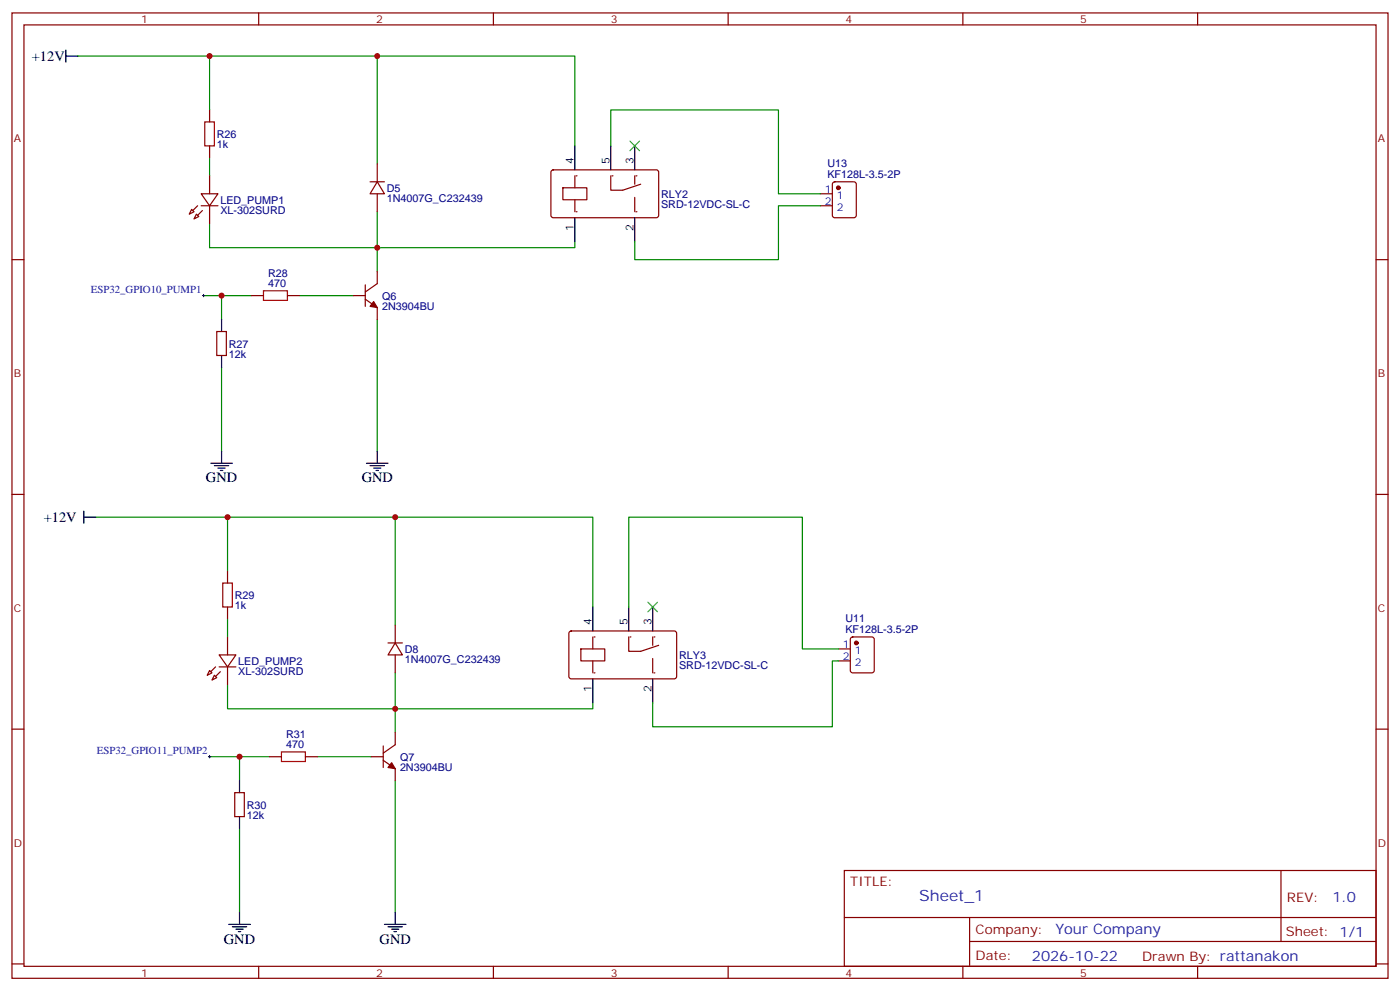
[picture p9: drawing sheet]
<svg xmlns="http://www.w3.org/2000/svg" width="412mm" height="292mm" viewBox="0 0 412 292" stroke-linecap="round" stroke-linejoin="round" font-family="sans-serif">
<g fill="none" stroke="#870000" stroke-width=".35">
<path d="M3.5 3.8h405.4v284.3h-405.4zM7.1 7.3h398.2v277.3h-398.2zM76.2 3.8v3.5M145.3 3.8v3.5M214.5 3.8v3.5M283.6 3.8v3.5M352.8 3.8v3.5M162.5 50.2l.5-.2 30.6 .1 .4 .6v13l-.7 .4h-30.6l-.4-.7v-12.7zM165.8 55.3h7.1v3.5h-7.1zM169.3 51.8v3.5M169.3 58.8v3.6M3.5 76.5h3.6"/>
<path d="M405.3 76.5h3.6M3.5 145.6h3.6M405.3 145.6h3.6M3.5 214.8h3.6M405.3 214.8h3.6M248.7 256.4h156.6v28.2h-156.6zM377.3 256.4v20.9M248.7 270.2h156.5M285.6 277.3h119.6M285.6 270.2v14.2M3.5 283.9h3.6M76.2 284.6v3.5"/>
<path d="M145.3 284.6v3.5M214.5 284.6v3.5M283.6 284.6v3.5M352.8 284.6v3.5M405.3 283.9h3.6"/>
</g>
<path d="M22.9 16.5h38.8v15.9M61.7 16.5h49.4v31.8M111.1 16.5h58.2v26.5M61.7 46.5v5.3M111.1 62.4v10.6h-49.4v-7.1M169.3 71.2v1.8h-58.2v7M60 87.1h5.3M74.1 87.1h-8.8v7M88.2 87.1h15.9M111.1 94.1v38.8M65.3 108.2v24.7" fill="none" stroke="#008700" stroke-width=".35"/>
<g fill="none" stroke="#000" stroke-width=".35">
<path d="M19.4 16.5h3.5M19.4 14.7v3.6M169.3 43v7M179.9 43v7M187 43v7M169.3 64.1v7.1M187 64.1v7.1M62.1 136.5h6.3M63.1 137.2h4.3M64.2 137.9h2.1M64.9 138.6h.7M65.3 132.9v3.6"/>
<path d="M107.9 136.5h6.4M109 137.2h4.2M110.1 137.9h2.1M110.8 138.6h.7M111.1 132.9v3.6"/>
</g>
<g fill="#870000">
<circle cx="169.7" cy="51.8" r=".18"/>
<circle cx="169.7" cy="62.4" r=".18"/>
</g>
<path d="M179.9 51.8v4.2h3.5l5.3-1.7M187 51.8v2.5M187 58.1v4.3" fill="none" stroke="#870000" stroke-width=".35"/>
<g fill="#870000">
<circle cx="187.3" cy="62.4" r=".18"/>
<circle cx="180.3" cy="51.8" r=".18"/>
<circle cx="187.3" cy="51.8" r=".18"/>
</g>
<g fill="none" stroke="#870000" stroke-width=".35">
<path d="M61.7 32.4v3.5M59.3 57.1h4.9l-2.5 3.5zM61.7 43v3.5M61.7 51.8v5.3M109 53.6h4.2M111.1 53.6l2.1 3.5h-4.2zM111.1 48.3v5.3M111.1 57.1v5.3M56.4 61.7l.7 .7-1.4 .7zM57.9 63.1l.7 .7-1.5 .7zM59.3 60.6h4.9M61.7 60.6v5.3"/>
<path d="M63.9 97.6h2.8v7.1h-2.8zM74.1 87.1h3.5M84.7 87.1h3.5M104.1 87.1h3.5M107.6 88.1l3.5 2.5v3.5M107.6 83.9v6.3M111.1 80v3.5l-3.5 2.5M167.8 186l.5-.2 30.6 .1 .4 .6v13l-.7 .5-30.6-.1-.4-.7v-12.7zM171.1 191.1h7.1v3.6h-7.1zM174.6 187.6v3.5M174.6 194.7v3.5"/>
</g>
<g fill="#870000" stroke="#870000" stroke-width=".35">
<path d="M110.1 88.8l1 1.8-2.1-.4z"/>
<path d="M58.2 63.4l1.4-1.4z"/>
<path d="M58.2 60.6l-1.4 1.4z"/>
</g>
<path d="M60.3 35.9h2.8v7.1h-2.8zM77.6 85.7h7.1v2.8h-7.1z" fill="none" stroke="#a10000" stroke-width=".35"/>
<g fill="none" stroke="#000" stroke-width=".35">
<path d="M65.3 94.1v3.5M65.3 104.7v3.5M24.7 152.3h3.5M24.7 150.6v3.5M174.6 178.8v7M185.2 178.8v7M192.3 178.8v7M174.6 200v7M192.3 200v7M67.4 272.3h6.3M68.4 273h4.3M69.5 273.7h2.1"/>
<path d="M70.2 274.4h.7M70.6 268.7v3.6M113.2 272.3h6.4M114.3 273h4.2M115.4 273.7h2.1M116.1 274.4h.7M116.4 268.7v3.6"/>
</g>
<path d="M28.2 152.3h38.8v15.9M67 152.3h49.4v31.8M116.4 152.3h58.2v26.5M67 182.3v5.3M116.4 198.2v10.6h-49.4v-7.1M174.6 207v1.8h-58.2v7M61.7 222.9h8.9M79.4 222.9h-8.8v7M93.5 222.9h15.9M116.4 229.9v38.8M70.6 244.1v24.6" fill="none" stroke="#008700" stroke-width=".35"/>
<g fill="#870000">
<circle cx="175" cy="187.6" r=".18"/>
<circle cx="175" cy="198.2" r=".18"/>
</g>
<path d="M185.2 187.6v4.2h3.5l5.3-1.7M192.3 187.6v2.5M192.3 194v4.2" fill="none" stroke="#870000" stroke-width=".35"/>
<g fill="#870000">
<circle cx="192.6" cy="198.2" r=".18"/>
<circle cx="185.6" cy="187.6" r=".18"/>
<circle cx="192.6" cy="187.6" r=".18"/>
</g>
<g fill="none" stroke="#870000" stroke-width=".35">
<path d="M241.7 57.1h3.5M245.4 53.8l.5-.2h5.6l.7 .4v9.4l-.4 .7h-5.9l-.7-.4v-9.4zM241.7 60.6h3.5M67 168.2v3.5M67 178.8v3.5M61.7 197.5l.7 .7-1.4 .7zM63.1 198.9l.8 .7-1.5 .7zM64.6 192.9h4.9l-2.5 3.5zM64.6 196.4h4.9M67 187.6v5.3M67 196.4v5.3M114.3 189.4h4.2"/>
<path d="M116.4 189.4l2.1 3.5h-4.2zM116.4 184.1v5.3M116.4 192.9v5.3M246.9 191.1h3.6M246.9 194.7h3.6M250.7 187.8l.5-.2h5.6l.7 .4v9.5l-.4 .6-5.9 .1-.7-.5v-9.4zM112.9 219.7v6.4M116.4 215.8v3.6l-3.5 2.4M69.1 233.5h2.9v7h-2.9zM79.4 222.9h3.5M90 222.9h3.5M109.4 222.9h3.5"/>
<path d="M112.9 223.9l3.5 2.5v3.5"/>
</g>
<g fill="#870000" stroke="#870000" stroke-width=".35">
<path d="M115.4 224.6l1 1.8-2.1-.3z"/>
<path d="M64.9 197.8l-1.4 1.4z"/>
<path d="M63.5 196.4l-1.4 1.4z"/>
<circle cx="246.9" cy="55.3" r=".53"/>
<circle cx="252.2" cy="189.4" r=".53"/>
</g>
<path d="M65.6 171.7h2.8v7.1h-2.8zM82.9 221.5h7.1v2.8h-7.1z" fill="none" stroke="#a10000" stroke-width=".35"/>
<path d="M70.6 229.9v3.6M70.6 240.5v3.6" fill="none" stroke="#000" stroke-width=".35"/>
<path d="M59.6 87.1h.7M60 86.7v.7M61.4 222.9h.7M61.7 222.5v.7" fill="none" stroke="#000" stroke-width=".29"/>
<path d="M179.9 43v-10.6h49.4v24.7h12.4M241.7 60.6h-12.4v15.9h-42.3v-5.3M185.2 178.8v-26.5h51.2v38.8h10.5M246.9 194.7h-1.7v19.4h-52.9v-7.1" fill="none" stroke="#008700" stroke-width=".35"/>
<path d="M185.6 41.6l2.8 2.8M188.4 41.6l-2.8 2.8M190.9 177.4l2.8 2.8M193.7 177.4l-2.8 2.8" fill="none" stroke="#3c3" stroke-width=".35"/>
<g fill="#c00">
<circle cx="65.3" cy="87.1" r=".88"/>
<circle cx="111.1" cy="73" r=".88"/>
<circle cx="111.1" cy="16.5" r=".88"/>
<circle cx="61.7" cy="16.5" r=".88"/>
<circle cx="70.6" cy="222.9" r=".88"/>
<circle cx="116.4" cy="208.8" r=".88"/>
<circle cx="116.4" cy="152.3" r=".88"/>
<circle cx="67" cy="152.3" r=".88"/>
</g>
<text font-size="4.6" fill="#00f" x="270.8" y="265.4">Sheet_1</text>
<g font-size="4.2">
<text x="9.4" y="17.9">+12V</text>
<text x="60.7" y="142.1">GND</text>
<text x="106.5" y="142.1">GND</text>
<text x="12.9" y="153.7">+12V</text>
<text x="66" y="277.9">GND</text>
<text x="111.8" y="277.9">GND</text>
</g>
<g font-size="4.2" fill="#00f">
<text x="392.5" y="265.7">1.0</text>
<text x="310.9" y="275.2">Your Company</text>
<text x="304" y="283">2026-10-22</text>
</g>
<g font-size="3.9" fill="#800">
<text x="250.5" y="261">TITLE:</text>
<text x="379.1" y="265.7">REV:</text>
<text x="287.4" y="275.2">Company:</text>
<text x="378.7" y="275.8">Sheet: 1/1</text>
<text x="287.4" y="282.9">Date:</text>
<text x="336.4" y="282.9">Drawn By: rattanakon</text>
</g>
<g font-size="3.2" fill="#800">
<text x="41.6" y="6.8">1</text>
<text x="110.8" y="6.8">2</text>
<text x="179.9" y="6.8">3</text>
<text x="249.1" y="6.8">4</text>
<text x="318.2" y="6.8">5</text>
<text x="4.1" y="41.9">A</text>
<text x="405.9" y="41.9">A</text>
<text x="4.1" y="111.1">B</text>
<text x="405.9" y="111.1">B</text>
<text x="4.1" y="180.2">C</text>
<text x="405.9" y="180.2">C</text>
<text x="4.1" y="249.3">D</text>
<text x="405.9" y="249.3">D</text>
<text x="41.6" y="287.6">1</text>
<text x="110.8" y="287.6">2</text>
<text x="179.9" y="287.6">3</text>
<text x="249.1" y="287.6">4</text>
<text x="318.2" y="287.6">5</text>
</g>
<g font-size="3.2" fill="#000080">
<text x="63.9" y="40.7">R26</text>
<text x="63.9" y="43.6">1k</text>
<text x="243.7" y="52.5">KF128L-3.5-2P</text>
<text x="243.7" y="49.3">U13</text>
<text x="113.9" y="59.5">1N4007G_C232439</text>
<text x="113.9" y="56.5">D5</text>
<text x="194.7" y="58.3">RLY2</text>
<text x="64.9" y="63">XL-302SURD</text>
<text x="64.9" y="60.1">LED_PUMP1</text>
<text x="194.7" y="61.2">SRD-12VDC-SL-C</text>
<text x="79" y="81.6">R28</text>
<text x="79" y="84.6">470</text>
<text x="112.5" y="88.3">Q6</text>
<text x="112.5" y="91.2">2N3904BU</text>
<text x="67.4" y="105.3">12k</text>
<text x="67.4" y="102.4">R27</text>
<text x="69.1" y="179.4">1k</text>
<text x="69.1" y="176.5">R29</text>
<text x="249" y="183.3">U11</text>
<text x="249" y="186.5">KF128L-3.5-2P</text>
<text x="70.2" y="195.9">LED_PUMP2</text>
<text x="119.2" y="195.3">1N4007G_C232439</text>
<text x="119.2" y="192.3">D8</text>
<text x="200" y="197.1">SRD-12VDC-SL-C</text>
<text x="200" y="194.1">RLY3</text>
<text x="70.2" y="198.8">XL-302SURD</text>
<text x="84.3" y="220.4">470</text>
<text x="84.3" y="217.5">R31</text>
<text x="117.8" y="227">2N3904BU</text>
<text x="117.8" y="224.1">Q7</text>
<text x="72.7" y="238.2">R30</text>
<text x="72.7" y="241.2">12k</text>
</g>
<g font-size="3.2">
<text x="169" y="48.3" transform="rotate(-90 169 48.3)">4</text>
<text x="179.6" y="48.3" transform="rotate(-90 179.6 48.3)">5</text>
<text x="186.6" y="48.3" transform="rotate(-90 186.6 48.3)">3</text>
<text x="169" y="67.9" transform="rotate(-90 169 67.9)">1</text>
<text x="186.6" y="67.9" transform="rotate(-90 186.6 67.9)">2</text>
<text x="174.3" y="184.1" transform="rotate(-90 174.3 184.1)">4</text>
<text x="184.9" y="184.1" transform="rotate(-90 184.9 184.1)">5</text>
<text x="191.9" y="184.1" transform="rotate(-90 191.9 184.1)">3</text>
<text x="174.3" y="203.7" transform="rotate(-90 174.3 203.7)">1</text>
<text x="191.9" y="203.7" transform="rotate(-90 191.9 203.7)">2</text>
</g>
<g font-size="3.2" fill="#00f">
<text x="243" y="56.7">1</text>
<text x="246.5" y="58.5">1</text>
<text x="243" y="60.3">2</text>
<text x="246.5" y="62">2</text>
<text x="26.8" y="86.2">ESP32_GPIO10_PUMP1</text>
<text x="248.3" y="190.8">1</text>
<text x="248.3" y="194.3">2</text>
<text x="251.8" y="192.5">1</text>
<text x="251.8" y="196.1">2</text>
<text x="28.5" y="222">ESP32_GPIO11_PUMP2</text>
</g>
</svg>
